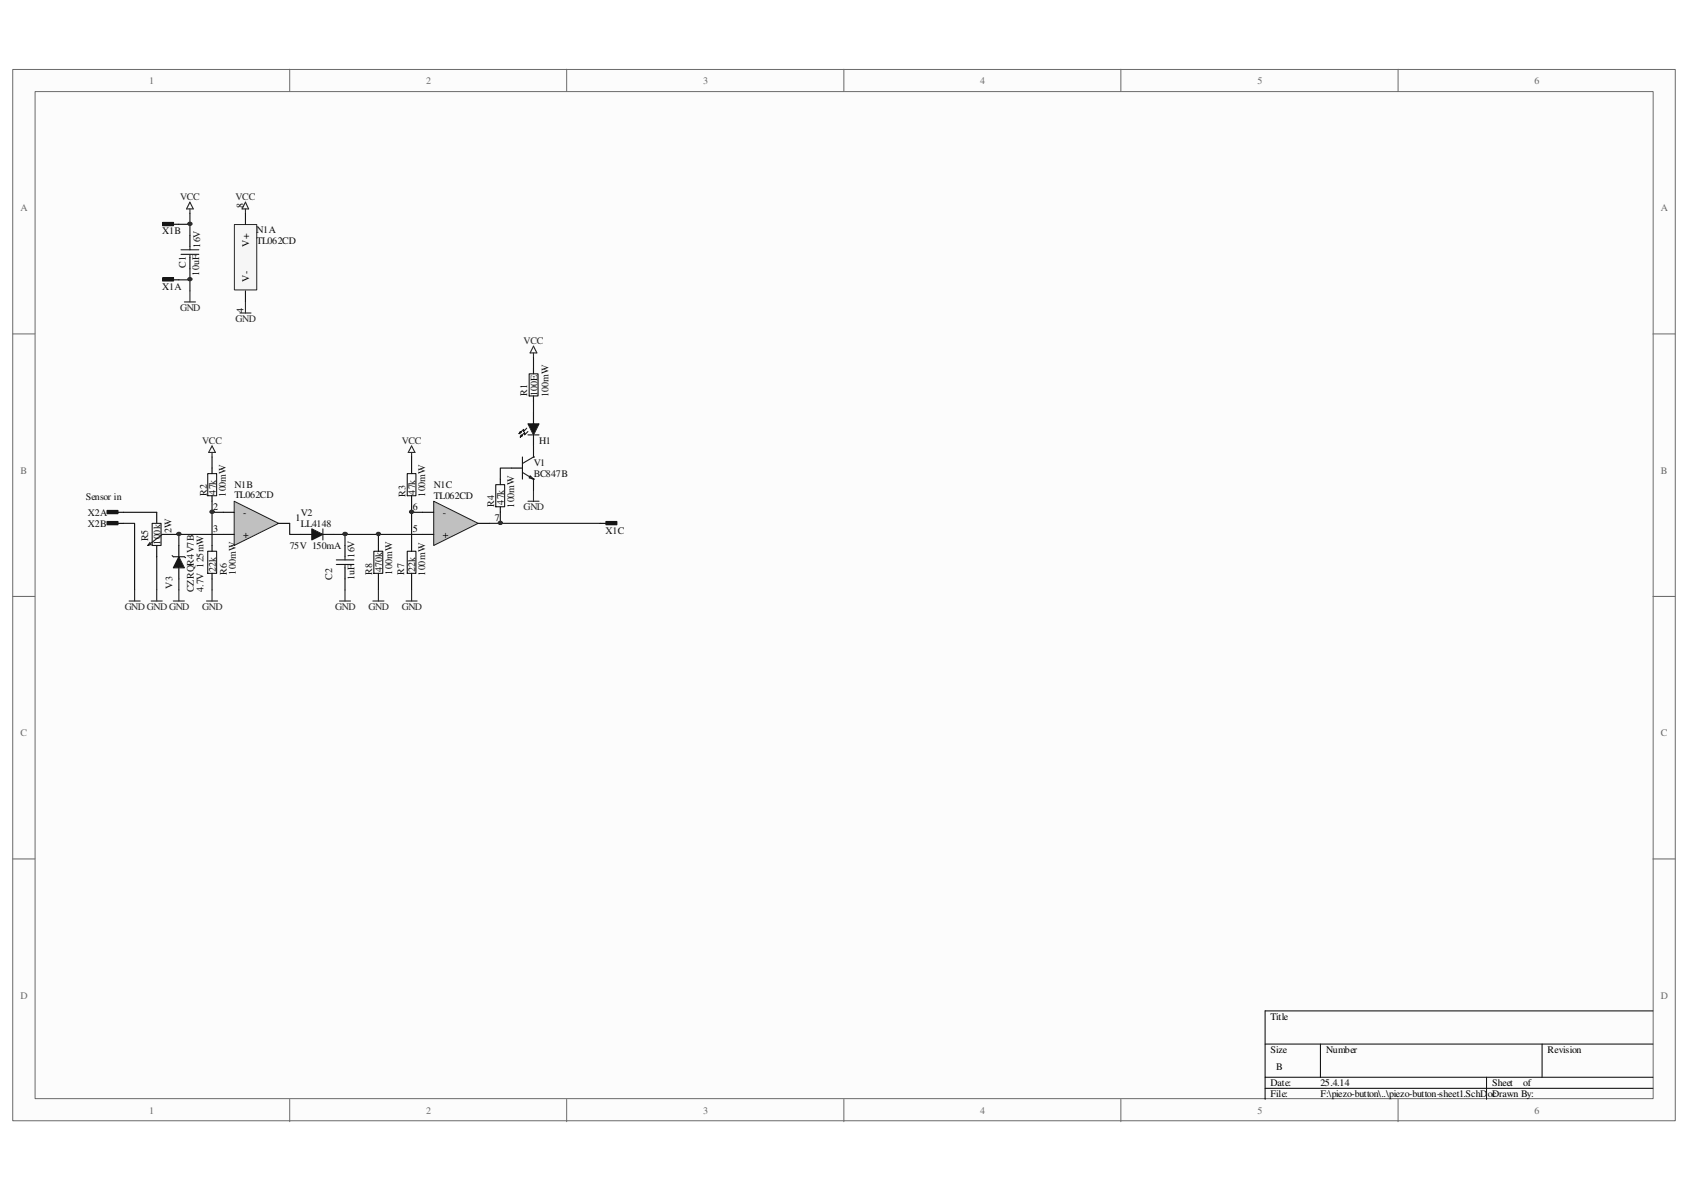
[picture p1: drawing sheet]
<svg xmlns="http://www.w3.org/2000/svg" width="297mm" height="210mm" viewBox="0 0 297 210" stroke-linecap="round" stroke-linejoin="round" font-family="sans-serif">
<path d="M2.3 12.3h292.7v185.1h-292.7z" fill="#fcfcfc"/>
<path d="M2.2 12.2h292.8v185.2h-292.8z" fill="none" stroke="#6a6a6a" stroke-width=".18"/>
<path d="M6.2 16.2h284.9v177.3h-284.9z" fill="#fcfcfc"/>
<g fill="none" stroke="#6a6a6a" stroke-width=".18">
<path d="M6.2 16.1h284.9v177.4h-284.9zM51 12.2v3.9M99.8 12.2v3.9M148.6 12.2v3.9M197.4 12.2v3.9M246.2 12.2v3.9M2.2 58.8h3.9M291 58.8h3.9M2.2 105h3.9M291 105h3.9M2.2 151.3h3.9M291 151.3h3.9"/>
<path d="M51 193.6v3.9M99.8 193.6v3.9M148.6 193.6v3.9M197.4 193.6v3.9M246.2 193.6v3.9"/>
</g>
<path d="M291 178h-68.2v15.6M222.8 183.9h68.2M222.8 189.7h68.2M222.8 191.6h68.2M232.5 183.9v5.8M261.7 189.7v3.9M271.5 183.9v5.8" fill="none" stroke="#000" stroke-width=".18"/>
<path d="M18.9 89.9h1.9v.6h-1.9z" fill="#1c1c1c"/>
<path d="M18.8 89.9h2v.6h-2z" fill="none" stroke="#1c1c1c" stroke-width=".18"/>
<path d="M20.7 90.2h1.1" fill="none" stroke="#000" stroke-width=".2"/>
<path d="M18.9 91.9h1.9v.5h-1.9z" fill="#1c1c1c"/>
<path d="M18.8 91.8h2v.6h-2z" fill="none" stroke="#1c1c1c" stroke-width=".18"/>
<path d="M93.9 72.7v1.9M93.9 76.6v1.9M20.7 92.2h1.1M27.6 90.2v2M27.6 96.1v1.9M28.6 94.1h.9M37.3 82.4v1M37.3 87.3v1M37.3 96.1v1M66.6 96.1v1M37.3 101v.9M66.6 101v.9" fill="none" stroke="#000" stroke-width=".2"/>
<path d="M26.4 95.5l-.4 .6M26.6 95.9l-.6 .2M26.8 92.2h1.6v3.9h-1.6zM28.6 94.1l-2.6 2M36.6 97.1h1.5v3.9h-1.5zM36.6 83.4h1.5v3.9h-1.5zM65.8 97.1h1.6v3.9h-1.6z" fill="none" stroke="#1c1c1c" stroke-width=".2"/>
<path d="M93 74.6h1.9l-1 2z" fill="#1c1c1c"/>
<path d="M92.7 75.4l-.5 .6v-.4l-.8 .8 .4-.2-.2-.2-.2 .4M93 74.6h1.9l-1 2zM93 76l-.6 .6v-.4l-.8 .8 .4-.2-.2-.2-.2 .4M93 76.6h1.9M93.2 65.8h1.5v3.9h-1.5zM92 83.2l1.9 1.2M92 80.5v3.9M93.3 83.8l.6 .6-.7-.2zM93.9 80.5l-1.9 1.1" fill="none" stroke="#1c1c1c" stroke-width=".2"/>
<path d="M93.9 64.9v.9M93.9 69.7v1M90 82.4h2M93.9 80.5h.1M93.9 84.4h.1" fill="none" stroke="#000" stroke-width=".2"/>
<path d="M41.3 39.6h3.9v11.5h-3.9z" fill="#f5f5f5"/>
<path d="M41.3 39.5h3.9v11.6h-3.9z" fill="none" stroke="#262626" stroke-width=".18"/>
<path d="M43.2 37.5v2M43.2 51.2v2" fill="none" stroke="#000" stroke-width=".2"/>
<path d="M41.2 88.3l7.9 3.9-7.9 3.9z" fill="#c0c0c0"/>
<path d="M41.2 88.3l7.9 3.9-7.9 3.9z" fill="none" stroke="#1c1c1c" stroke-width=".18"/>
<path d="M39.3 90.2h1.9M39.3 94.1h1.9M49.1 92.2h1.9" fill="none" stroke="#000" stroke-width=".2"/>
<path d="M76.4 88.3l7.8 3.9-7.8 3.9z" fill="#c0c0c0"/>
<path d="M76.4 88.3l7.8 3.9-7.8 3.9z" fill="none" stroke="#1c1c1c" stroke-width=".18"/>
<path d="M33.4 41.4v2M33.4 45.3v2M74.4 90.2h2M74.4 94.1h2M84.2 92.2h1.9" fill="none" stroke="#000" stroke-width=".2"/>
<path d="M31.9 44h3.1M31.9 44.8h3.1M33.4 43.4v.6M33.4 44.8v.5" fill="none" stroke="#1c1c1c" stroke-width=".2"/>
<path d="M28.7 48.9h1.9v.6h-1.9z" fill="#1c1c1c"/>
<path d="M28.6 48.9h2v.6h-2z" fill="none" stroke="#1c1c1c" stroke-width=".18"/>
<path d="M30.5 49.3h1" fill="none" stroke="#000" stroke-width=".2"/>
<path d="M106.7 91.9h1.9v.5h-1.9z" fill="#1c1c1c"/>
<path d="M106.7 91.8h1.9v.6h-1.9z" fill="none" stroke="#1c1c1c" stroke-width=".18"/>
<path d="M105.7 92.2h.9" fill="none" stroke="#000" stroke-width=".2"/>
<path d="M28.7 39.2h1.9v.6h-1.9z" fill="#1c1c1c"/>
<path d="M28.6 39.2h2v.6h-2z" fill="none" stroke="#1c1c1c" stroke-width=".18"/>
<path d="M30.5 39.5h1M31.5 96.1v1.9M31.5 100v1.9" fill="none" stroke="#000" stroke-width=".2"/>
<path d="M33.4 36.8v.7M33.4 35.6l.6 1.2h-1.2zM43.2 35.6l.6 1.2h-1.2zM43.2 36.8v.7M32.5 53.2h1.9M33.4 51.2v2M42.2 55.1h2M43.2 53.2v1.9" fill="none" stroke="#262626" stroke-width=".2"/>
<path d="M31.5 39.5h1.9M33.4 37.5v3.9M31.5 49.3h1.9M33.4 47.3v3.9" fill="none" stroke="#0e0e0e" stroke-width=".2"/>
<path d="M31.5 98l1 2h-2z" fill="#1c1c1c"/>
<path d="M30.3 97.8l.2 .2h2l.2 .2M31.5 98l1 2h-2z" fill="none" stroke="#1c1c1c" stroke-width=".2"/>
<path d="M37.3 79.7v.8M37.3 78.5l.6 1.2h-1.2zM22.7 105.8h2M23.7 103.9v1.9M26.6 105.8h2M27.6 103.9v1.9M30.5 105.8h2M31.5 103.9v1.9M36.4 105.8h1.9M37.3 103.9v1.9" fill="none" stroke="#262626" stroke-width=".2"/>
<path d="M21.8 92.2h1.9v11.7M27.6 98v5.9M29.5 94.1h9.8M31.5 94.1v2M37.3 80.5v1.9M37.3 88.3v7.8M37.3 90.2h2M31.5 101.9v2M37.3 101.9v2" fill="none" stroke="#0e0e0e" stroke-width=".2"/>
<path d="M53 94.1h1.9M56.9 94.1h1.9" fill="none" stroke="#000" stroke-width=".2"/>
<path d="M54.9 93.1l2 1-2 1z" fill="#1c1c1c"/>
<path d="M54.9 93.1l2 1-2 1zM56.9 93.1v2M59.2 98.6h3.1M59.2 99.4h3.1M60.7 98v.6M60.7 99.4v.6M71.7 97.1h1.5v3.9h-1.5zM71.7 83.4h1.5v3.9h-1.5zM87.3 85.3h1.6v3.9h-1.6z" fill="none" stroke="#1c1c1c" stroke-width=".2"/>
<path d="M60.7 96.1v1.9M60.7 100v1.9M72.5 82.4v1M72.5 87.3v1M72.5 96.1v1M88.1 84.4v.9M88.1 89.2v1M72.5 101v.9" fill="none" stroke="#000" stroke-width=".2"/>
<path d="M72.5 79.7v.8M72.5 78.5l.6 1.2h-1.2zM93.9 62.1v.8M93.9 61l.6 1.1h-1.2zM93 88.3h1.9M93.9 86.3v2M59.8 105.8h1.9M60.7 103.9v1.9M65.7 105.8h1.9M66.6 103.9v1.9M71.5 105.8h1.9M72.5 103.9v1.9" fill="none" stroke="#262626" stroke-width=".2"/>
<g fill="none" stroke="#0e0e0e" stroke-width=".2">
<path d="M93.9 62.9v2M93.9 70.7v2M93.9 78.5v2M51 92.2v1.9h2M58.8 94.1h15.6M60.7 94.1v2M66.6 94.1v2M72.5 80.5v1.9M72.5 88.3v7.8M72.5 90.2h1.9M86.1 92.2h19.6M88.1 90.2v2"/>
<path d="M90 82.4h-1.9v2M93.9 84.4v1.9M60.7 101.9v2M66.6 101.9v2M72.5 101.9v2"/>
</g>
<circle cx="33.5" cy="39.4" r=".34" fill="#262626"/>
<circle cx="33.5" cy="39.4" r=".34" fill="none" stroke="#262626" stroke-width=".18"/>
<circle cx="33.5" cy="49.2" r=".34" fill="#262626"/>
<circle cx="33.5" cy="49.2" r=".34" fill="none" stroke="#262626" stroke-width=".18"/>
<circle cx="31.5" cy="94" r=".34" fill="#262626"/>
<circle cx="31.5" cy="94" r=".34" fill="none" stroke="#262626" stroke-width=".18"/>
<circle cx="37.4" cy="90.1" r=".36" fill="#262626"/>
<circle cx="37.4" cy="90.1" r=".36" fill="none" stroke="#262626" stroke-width=".18"/>
<circle cx="60.8" cy="94" r=".36" fill="#262626"/>
<circle cx="60.8" cy="94" r=".36" fill="none" stroke="#262626" stroke-width=".18"/>
<circle cx="66.7" cy="94" r=".34" fill="#262626"/>
<circle cx="66.7" cy="94" r=".34" fill="none" stroke="#262626" stroke-width=".18"/>
<circle cx="72.5" cy="90.1" r=".34" fill="#262626"/>
<circle cx="72.5" cy="90.1" r=".34" fill="none" stroke="#262626" stroke-width=".18"/>
<circle cx="88.1" cy="92.1" r=".34" fill="#262626"/>
<circle cx="88.1" cy="92.1" r=".34" fill="none" stroke="#262626" stroke-width=".18"/>
<path d="M21.8 90.2h5.8" fill="none" stroke="#0e0e0e" stroke-width=".2"/>
<g font-size="1.8" fill="#696969">
<text x="26.2" y="14.7">1</text>
<text x="75" y="14.7">2</text>
<text x="123.8" y="14.7">3</text>
<text x="172.6" y="14.7">4</text>
<text x="221.4" y="14.7">5</text>
<text x="270.2" y="14.7">6</text>
<text x="3.6" y="37.2">A</text>
<text x="292.4" y="37.2">A</text>
<text x="3.6" y="83.4">B</text>
<text x="292.4" y="83.4">B</text>
<text x="3.6" y="129.6">C</text>
<text x="292.4" y="129.6">C</text>
<text x="3.6" y="175.9">D</text>
<text x="292.4" y="175.9">D</text>
<text x="26.2" y="196.1">1</text>
<text x="75" y="196.1">2</text>
<text x="123.8" y="196.1">3</text>
<text x="172.6" y="196.1">4</text>
<text x="221.4" y="196.1">5</text>
<text x="270.2" y="196.1">6</text>
</g>
<g font-size="1.8" fill="#262626">
<text x="31.7" y="35.2">VCC</text>
<text x="41.5" y="35.2">VCC</text>
<text x="31.7" y="54.7">GND</text>
<text x="41.5" y="56.6">GND</text>
<text x="92.2" y="60.5">VCC</text>
<text x="35.6" y="78.1">VCC</text>
<text x="70.7" y="78.1">VCC</text>
<text x="92.2" y="89.8">GND</text>
<text x="22" y="107.4">GNDGNDGND</text>
<text x="35.6" y="107.4">GND</text>
<text x="59" y="107.4">GND</text>
<text x="64.9" y="107.4">GND</text>
<text x="70.7" y="107.4">GND</text>
</g>
<g font-size="1.8" fill="#0e0e0e">
<text x="28.6" y="41.2">X1B</text>
<text x="45.2" y="41.1">N1A</text>
<text x="32.7" y="47.1" transform="rotate(-90 32.7 47.1)">C1</text>
<text x="45.2" y="43">TL062CD</text>
<text x="28.6" y="51">X1A</text>
<text x="35.1" y="48.5" transform="rotate(-90 35.1 48.5)">10uF 16V</text>
<text x="92.8" y="69.8" transform="rotate(-90 92.8 69.8)">R1</text>
<text x="94.6" y="69.8" transform="rotate(-90 94.6 69.8)">100E</text>
<text x="96.6" y="70" transform="rotate(-90 96.6 70)">100mW</text>
<text x="94" y="83.9">BC847B</text>
<text x="94" y="82">V1</text>
<text x="95" y="78.1">H1</text>
<text x="15.1" y="88.1">Sensor in</text>
<text x="36.4" y="87.3" transform="rotate(-90 36.4 87.3)">R2</text>
<text x="38" y="87.1" transform="rotate(-90 38 87.1)">47k</text>
<text x="39.7" y="87.5" transform="rotate(-90 39.7 87.5)">100mW</text>
<text x="41.3" y="87.7">TL062CD</text>
<text x="41.3" y="85.9">N1B</text>
<text x="71.4" y="87.5" transform="rotate(-90 71.4 87.5)">R3</text>
<text x="73.1" y="87.1" transform="rotate(-90 73.1 87.1)">47k</text>
<text x="74.9" y="87.5" transform="rotate(-90 74.9 87.5)">100mW</text>
<text x="76.4" y="87.9">TL062CD</text>
<text x="76.4" y="85.9">N1C</text>
<text x="87" y="89.3" transform="rotate(-90 87 89.3)">R4</text>
<text x="88.7" y="88.9" transform="rotate(-90 88.7 88.9)">47k</text>
<text x="90.5" y="89.5" transform="rotate(-90 90.5 89.5)">100mW</text>
<text x="15.5" y="90.8">X2A</text>
<text x="15.5" y="92.8">X2B</text>
<text x="26.1" y="95.3" transform="rotate(-90 26.1 95.3)">R5</text>
<text x="28.2" y="95.9" transform="rotate(-90 28.2 95.9)">100k</text>
<text x="30.2" y="93.9" transform="rotate(-90 30.2 93.9)">2W</text>
<text x="53" y="92.8">LL4148</text>
<text x="53" y="90.8">V2</text>
<text x="106.6" y="94.1">X1C</text>
<text x="38" y="100.8" transform="rotate(-90 38 100.8)">22k</text>
<text x="40" y="101.2" transform="rotate(-90 40 101.2)">R6</text>
<text x="41.5" y="101.2" transform="rotate(-90 41.5 101.2)">100mW</text>
<text x="51" y="96.6">75V 150mA</text>
<text x="65.5" y="101.2" transform="rotate(-90 65.5 101.2)">R8</text>
<text x="67.3" y="100.8" transform="rotate(-90 67.3 100.8)">470k</text>
<text x="69" y="101.2" transform="rotate(-90 69 101.2)">100mW</text>
<text x="71.2" y="101.2" transform="rotate(-90 71.2 101.2)">R7</text>
<text x="73.1" y="100.8" transform="rotate(-90 73.1 100.8)">22k</text>
<text x="74.9" y="101.3" transform="rotate(-90 74.9 101.3)">100mW</text>
<text x="30.4" y="103.7" transform="rotate(-90 30.4 103.7)">V3</text>
<text x="34.1" y="104.3" transform="rotate(-90 34.1 104.3)">CZRQR4V7B</text>
<text x="35.9" y="104.3" transform="rotate(-90 35.9 104.3)">4.7V 125mW</text>
<text x="58.5" y="102.2" transform="rotate(-90 58.5 102.2)">C2</text>
<text x="62.4" y="102.2" transform="rotate(-90 62.4 102.2)">1uF 16V</text>
</g>
<g font-size="1.8">
<text x="42.9" y="36.6" transform="rotate(-90 42.9 36.6)">8</text>
<text x="43.9" y="43.4" transform="rotate(-90 43.9 43.4)">V+</text>
<text x="43.9" y="49.7" transform="rotate(-90 43.9 49.7)">V-</text>
<text x="42.9" y="55.1" transform="rotate(-90 42.9 55.1)">4</text>
<text x="37.5" y="89.8">2</text>
<text x="72.7" y="89.8">6</text>
<text x="37.5" y="93.7">3</text>
<text x="42.8" y="90.8">-</text>
<text x="42.8" y="94.7">+</text>
<text x="52" y="91.8">1</text>
<text x="72.7" y="93.7">5</text>
<text x="78" y="90.8">-</text>
<text x="78" y="94.7">+</text>
<text x="87.1" y="91.8">7</text>
<text x="223.7" y="179.5">Title</text>
<text x="223.7" y="185.4">Size</text>
<text x="233.5" y="185.4">Number</text>
<text x="272.5" y="185.4">Revision</text>
<text x="223.7" y="191.3">Date:</text>
<text x="224.7" y="188.3">B</text>
<text x="232.5" y="191.3">25.4.14</text>
<text x="262.8" y="191.3">Sheet</text>
<text x="268.2" y="191.3">of</text>
<text x="223.7" y="193.2">File:</text>
<text x="232.5" y="193.2">F:\piezo-button\..\piezo-button-sheet1.SchDocDrawn By:</text>
</g>
</svg>
